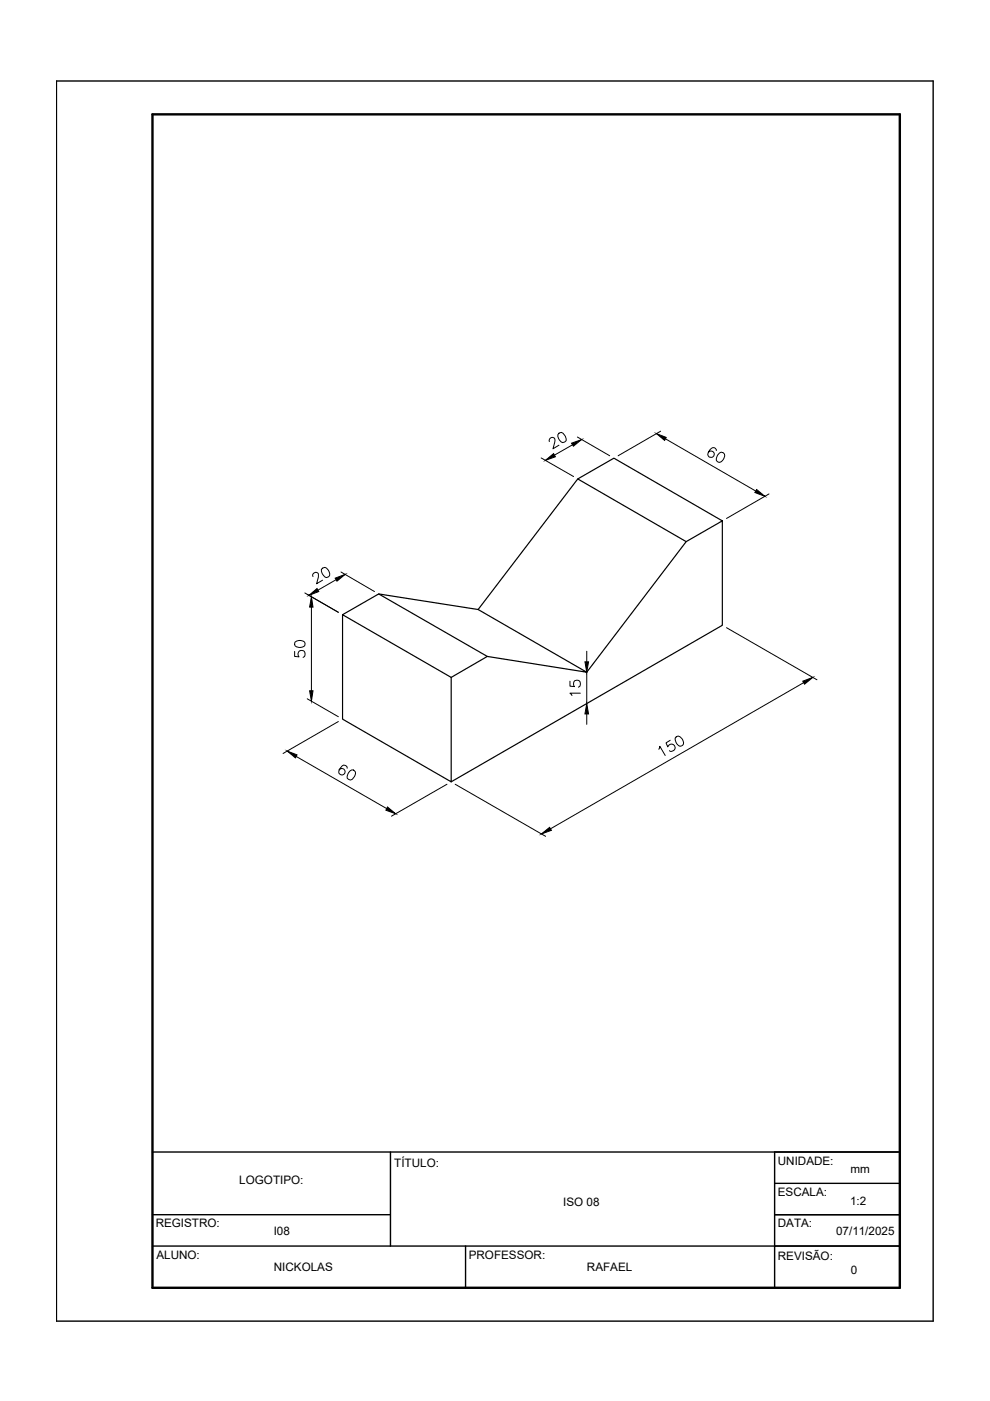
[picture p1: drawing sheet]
<svg xmlns="http://www.w3.org/2000/svg" width="210mm" height="297mm" viewBox="0 0 210 297" stroke-linecap="round" stroke-linejoin="round" font-family="sans-serif">
<!-- layer: CONTORNO 1 -->
<path d="M122.5 101.5l-21.1 27.7-21.1-3.3M145.5 114.8l-21.1 27.7M153.1 110.4l-7.6 4.4-23-13.3 7.7-4.4 22.9 13.3v22.2l-57.4 33.2-23.1-13.3v-22.2l23.1 13.3v22.2M72.6 130.3l7.7-4.4 23 13.3-7.6 4.4M101.4 129.2l23 13.3-21.1-3.3" fill="none" stroke="#000" stroke-width=".25"/>
<!-- layer: COTA -->
<g fill="none" stroke="#000" stroke-width=".21">
<path d="M114.8 97.1l6.8 3.9M122.4 92.7l6.9 3.9M140.1 91.4l-9.1 5.2M141.1 93l19.2 11.1M163.1 104.7l-9.1 5.2M64.6 125.7l7.1 4.1M66 128.7v17.8M72.3 121.3l7.1 4.1M124.4 138.1v2.2M154 133.1l19.2 11M65.1 148.2l6.6 3.8M71.7 153l-11.7 6.8"/>
<path d="M124.4 151.4v2.2M139.7 158.9l.2-.7 1.1 2M142.1 157l-.9 .5 .4 .9a.77 .77 0 0 1 1-.6 .77 .77 0 0 1 .4 1 .77 .77 0 0 1-1.1 .4M143.4 156.2l.2-.1a1.29 1.29 0 0 1 1.1 2h-.2a1.16 1.16 0 0 1-1.3-1.2v-.4zM170.4 144.7l-53.7 31M62.8 160.4l19.2 11M94.8 166.3l-11.8 6.7M96.5 166.3l19.2 11"/>
</g>
<path d="M139.2 91.9l2.1 .8-.4 .7zM160.4 103.8l1.8 1.4-2.2-.8zM66 126.5l.4 2.2h-.8zM65.6 146.5h.8l-.4 2.2zM124 140.3h.8l-.4 2.2zM124.4 149.2l.4 2.2h-.8zM170.2 144.4l2.1-.8-1.7 1.5zM60.9 159.2l2.1 .8-.4 .7zM82.2 171.1l1.7 1.4-2.1-.7zM114.8 176.8l1.7-1.4 .4 .7z" fill="#000" stroke="#000" stroke-width=".21"/>
<!-- layer: CONTORNO 2 -->
<path d="M12 17.2h185.9v262.9h-185.9zM32.3 257.5h50.5M32.3 244.2h158.5M82.8 244.2v20M164.2 257.5h26.6M164.2 250.9h26.6M164.2 244.2v28.8M32.3 264.2h158.5M98.7 264.2v8.8" fill="none" stroke="#000" stroke-width=".3"/>
<!-- layer: CONTORNO 3 -->
<path d="M32.3 24.2h158.5v248.8h-158.5z" fill="none" stroke="#000" stroke-width=".51"/>
<g font-size="7.1">
<text x="115.4" y="96.3">20</text>
<text x="64.9" y="124.9">20</text>
</g>
<g font-size="6.6">
<text x="148.9" y="99.1">60</text>
<text x="70.6" y="166.5">60</text>
</g>
<g font-size="5.3">
<text x="65.6" y="140.8" transform="rotate(-90 65.6 140.8)">50</text>
<text x="123.8" y="148.9" transform="rotate(-90 123.8 148.9)">15</text>
</g>
<g font-size="2.5">
<text x="50.7" y="251">LOGOTIPO:</text>
<text x="83.6" y="247.4">TÍTULO:</text>
<text x="164.9" y="246.9">UNIDADE:</text>
<text x="180.3" y="248.7">mm</text>
<text x="119.4" y="255.7">ISO 08</text>
<text x="164.9" y="253.6">ESCALA:</text>
<text x="180.2" y="255.5">1:2</text>
<text x="33" y="260.3">REGISTRO:</text>
<text x="58" y="261.9">I08</text>
<text x="164.9" y="260.2">DATA:</text>
<text x="177.3" y="261.9">07/11/2025</text>
<text x="33.2" y="266.9">ALUNO:</text>
<text x="58.1" y="269.5">NICKOLAS</text>
<text x="99.4" y="266.9">PROFESSOR:</text>
<text x="124.4" y="269.5">RAFAEL</text>
<text x="164.9" y="267.2">REVISÃO:</text>
<text x="180.4" y="270">0</text>
</g>
</svg>
